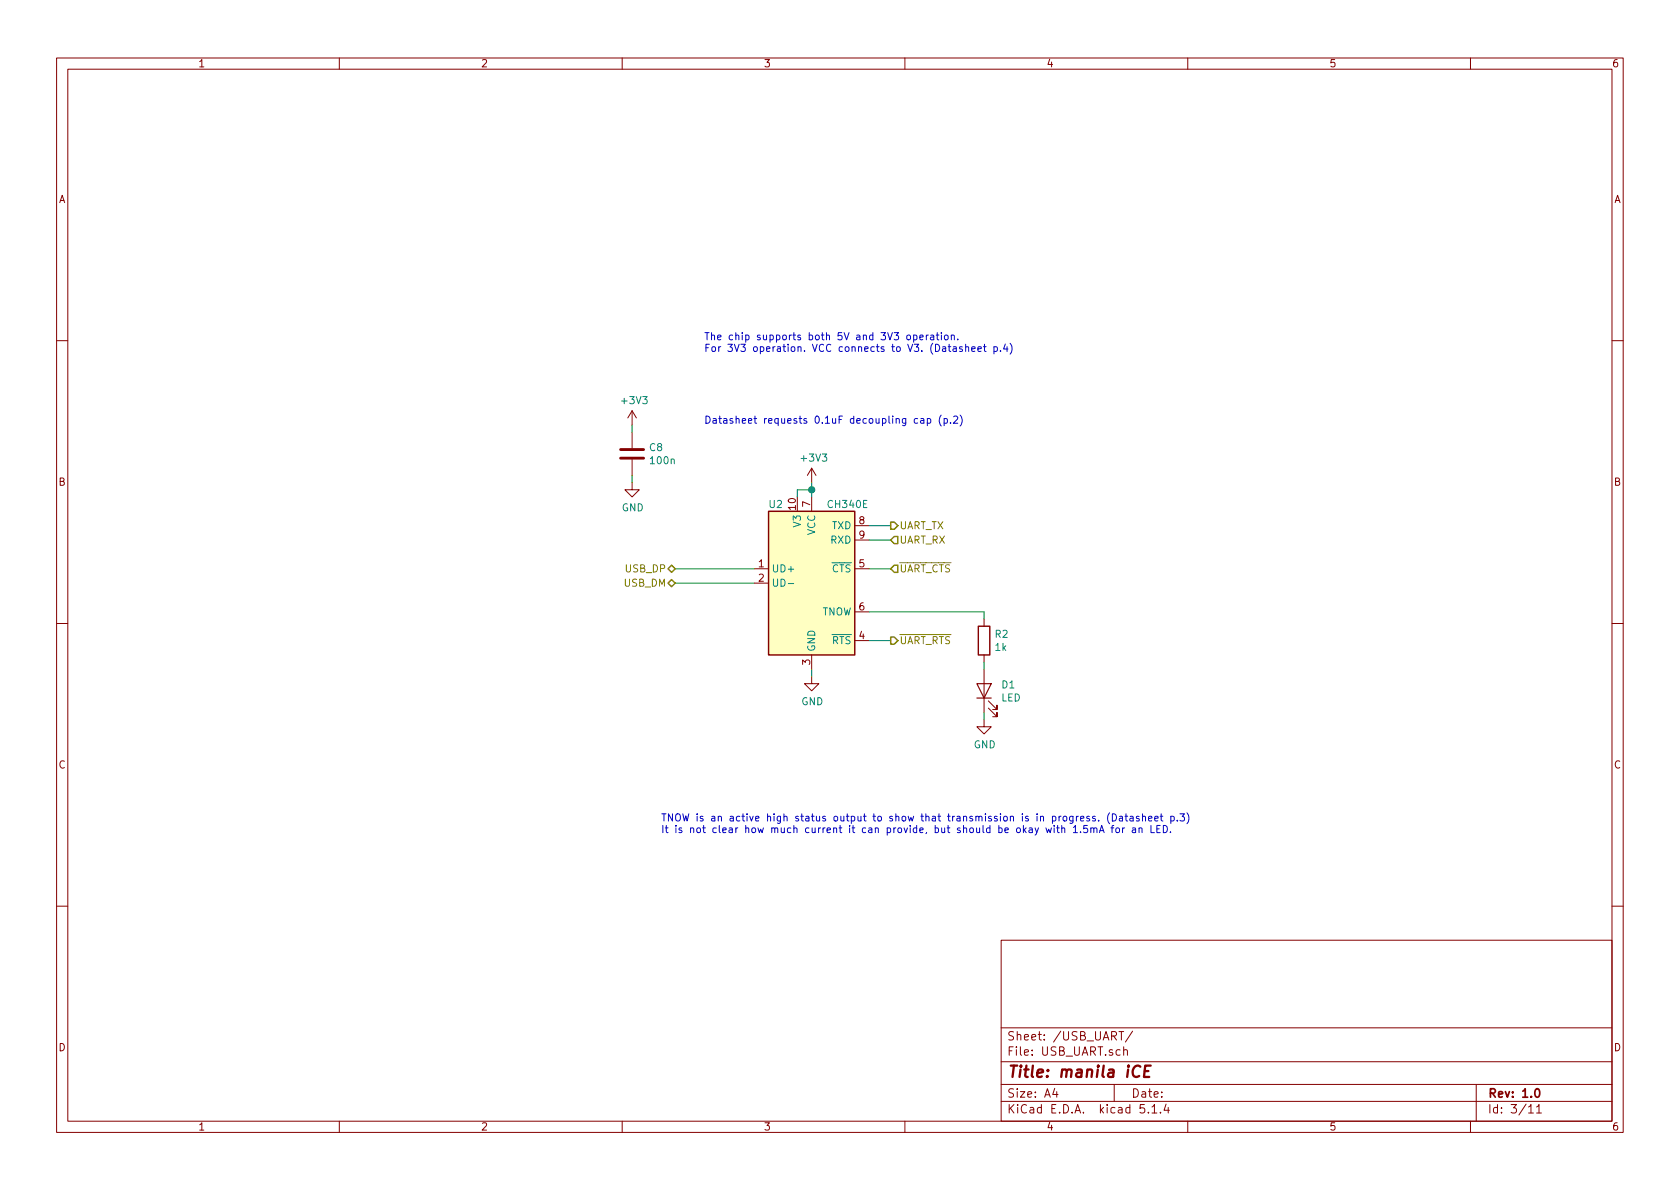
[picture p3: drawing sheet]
EESchema Schematic File Version 4
LIBS:manila_ice-cache
EELAYER 30 0
EELAYER END
$Descr A4 11693 8268
encoding utf-8
Sheet 3 11
Title "manila iCE"
Date ""
Rev "1.0"
Comp ""
Comment1 ""
Comment2 ""
Comment3 ""
Comment4 ""
$EndDescr
$Comp
L Interface_USB:CH340E U2
U 1 1
P 5650 4050
F 0 "U2" H 5400 4600 50  0000 C CNN
F 1 "CH340E" H 5900 4600 50  0000 C CNN
F 2 "Package_SO:MSOP-10_3x3mm_P0.5mm" H 5700 3500 50  0001 L CNN
F 3 "https://www.mpja.com/download/35227cpdata.pdf" H 5300 4850 50  0001 C CNN
F 4 "-90" H 5650 4050 50  0001 C CNN "JLCPCB Rotation"
F 5 "C99652" H 5400 4700 50  0001 C CNN "LCSC Part"
	1    5650 4050
	1    0    0    -1  
$EndComp
$Comp
L power:GND #PWR021
U 1 1
P 5650 4700
F 0 "#PWR021" H 5650 4450 50  0001 C CNN
F 1 "GND" H 5655 4527 50  0000 C CNN
F 2 "" H 5650 4700 50  0001 C CNN
F 3 "" H 5650 4700 50  0001 C CNN
	1    5650 4700
	1    0    0    -1  
$EndComp
$Comp
L Device:R R2
U 1 1
P 6850 4450
F 0 "R2" H 6920 4496 50  0000 L CNN
F 1 "1k" H 6920 4405 50  0000 L CNN
F 2 "Resistor_SMD:R_0603_1608Metric" V 6780 4450 50  0001 C CNN
F 3 "~" H 6850 4450 50  0001 C CNN
F 4 "0" H 6920 4596 50  0001 C CNN "JLCPCB Rotation"
F 5 "C21190" H 6920 4596 50  0001 C CNN "LCSC Part"
	1    6850 4450
	1    0    0    -1  
$EndComp
$Comp
L Device:LED D1
U 1 1
P 6850 4800
F 0 "D1" V 6889 4683 50  0000 R CNN
F 1 "LED" V 6798 4683 50  0000 R CNN
F 2 "Diode_SMD:D_0805_2012Metric_Castellated" H 6850 4800 50  0001 C CNN
F 3 "~" H 6850 4800 50  0001 C CNN
F 4 "0" H 6889 4783 50  0001 C CNN "JLCPCB Rotation"
F 5 "C84256" H 6889 4783 50  0001 C CNN "LCSC Part"
	1    6850 4800
	0    -1   -1   0   
$EndComp
$Comp
L power:GND #PWR022
U 1 1
P 6850 5000
F 0 "#PWR022" H 6850 4750 50  0001 C CNN
F 1 "GND" H 6855 4827 50  0000 C CNN
F 2 "" H 6850 5000 50  0001 C CNN
F 3 "" H 6850 5000 50  0001 C CNN
	1    6850 5000
	1    0    0    -1  
$EndComp
$Comp
L power:+3V3 #PWR020
U 1 1
P 5650 3350
F 0 "#PWR020" H 5650 3200 50  0001 C CNN
F 1 "+3V3" H 5665 3523 50  0000 C CNN
F 2 "" H 5650 3350 50  0001 C CNN
F 3 "" H 5650 3350 50  0001 C CNN
	1    5650 3350
	1    0    0    -1  
$EndComp
$Comp
L Device:C C8
U 1 1
P 4400 3150
F 0 "C8" H 4515 3196 50  0000 L CNN
F 1 "100n" H 4515 3105 50  0000 L CNN
F 2 "Capacitor_SMD:C_0603_1608Metric" H 4438 3000 50  0001 C CNN
F 3 "~" H 4400 3150 50  0001 C CNN
F 4 "0" H 4515 3296 50  0001 C CNN "JLCPCB Rotation"
F 5 "C14663" H 4515 3296 50  0001 C CNN "LCSC Part"
	1    4400 3150
	1    0    0    -1  
$EndComp
$Comp
L power:+3V3 #PWR018
U 1 1
P 4400 2950
F 0 "#PWR018" H 4400 2800 50  0001 C CNN
F 1 "+3V3" H 4415 3123 50  0000 C CNN
F 2 "" H 4400 2950 50  0001 C CNN
F 3 "" H 4400 2950 50  0001 C CNN
	1    4400 2950
	1    0    0    -1  
$EndComp
$Comp
L power:GND #PWR019
U 1 1
P 4400 3350
F 0 "#PWR019" H 4400 3100 50  0001 C CNN
F 1 "GND" H 4405 3177 50  0000 C CNN
F 2 "" H 4400 3350 50  0001 C CNN
F 3 "" H 4400 3350 50  0001 C CNN
	1    4400 3350
	1    0    0    -1  
$EndComp
Text HLabel 4700 3950 0    50   BiDi ~ 0
USB_DP
Text HLabel 4700 4050 0    50   BiDi ~ 0
USB_DM
Text HLabel 6200 3950 2    50   Input ~ 0
~UART_CTS
Text HLabel 6200 4450 2    50   Output ~ 0
~UART_RTS
Text Notes 4600 5800 0    50   ~ 0
TNOW is an active high status output to show that transmission is in progress. (Datasheet p.3)\nIt is not clear how much current it can provide, but should be okay with 1.5mA for an LED.
Text HLabel 6200 3750 2    50   Input ~ 0
UART_RX
Text Notes 4900 2450 0    50   ~ 0
The chip supports both 5V and 3V3 operation.\nFor 3V3 operation. VCC connects to V3. (Datasheet p.4)
Text Notes 4900 2950 0    50   ~ 0
Datasheet requests 0.1uF decoupling cap (p.2)
Text HLabel 6200 3650 2    50   Output ~ 0
UART_TX
Wire Wire Line
	4700 3950 5250 3950
Wire Wire Line
	5250 4050 4700 4050
Wire Wire Line
	6050 3650 6200 3650
Wire Wire Line
	6200 3750 6050 3750
Wire Wire Line
	6050 3950 6200 3950
Wire Wire Line
	6200 4450 6050 4450
Wire Wire Line
	5650 4650 5650 4700
Wire Wire Line
	6850 4600 6850 4650
Wire Wire Line
	6850 4950 6850 5000
Wire Wire Line
	5550 3450 5550 3400
Wire Wire Line
	5550 3400 5650 3400
Wire Wire Line
	5650 3400 5650 3350
Wire Wire Line
	5650 3450 5650 3400
Wire Wire Line
	4400 2950 4400 3000
Wire Wire Line
	4400 3300 4400 3350
Wire Wire Line
	6050 4250 6850 4250
Wire Wire Line
	6850 4250 6850 4300
Connection ~ 5650 3400
$EndSCHEMATC
